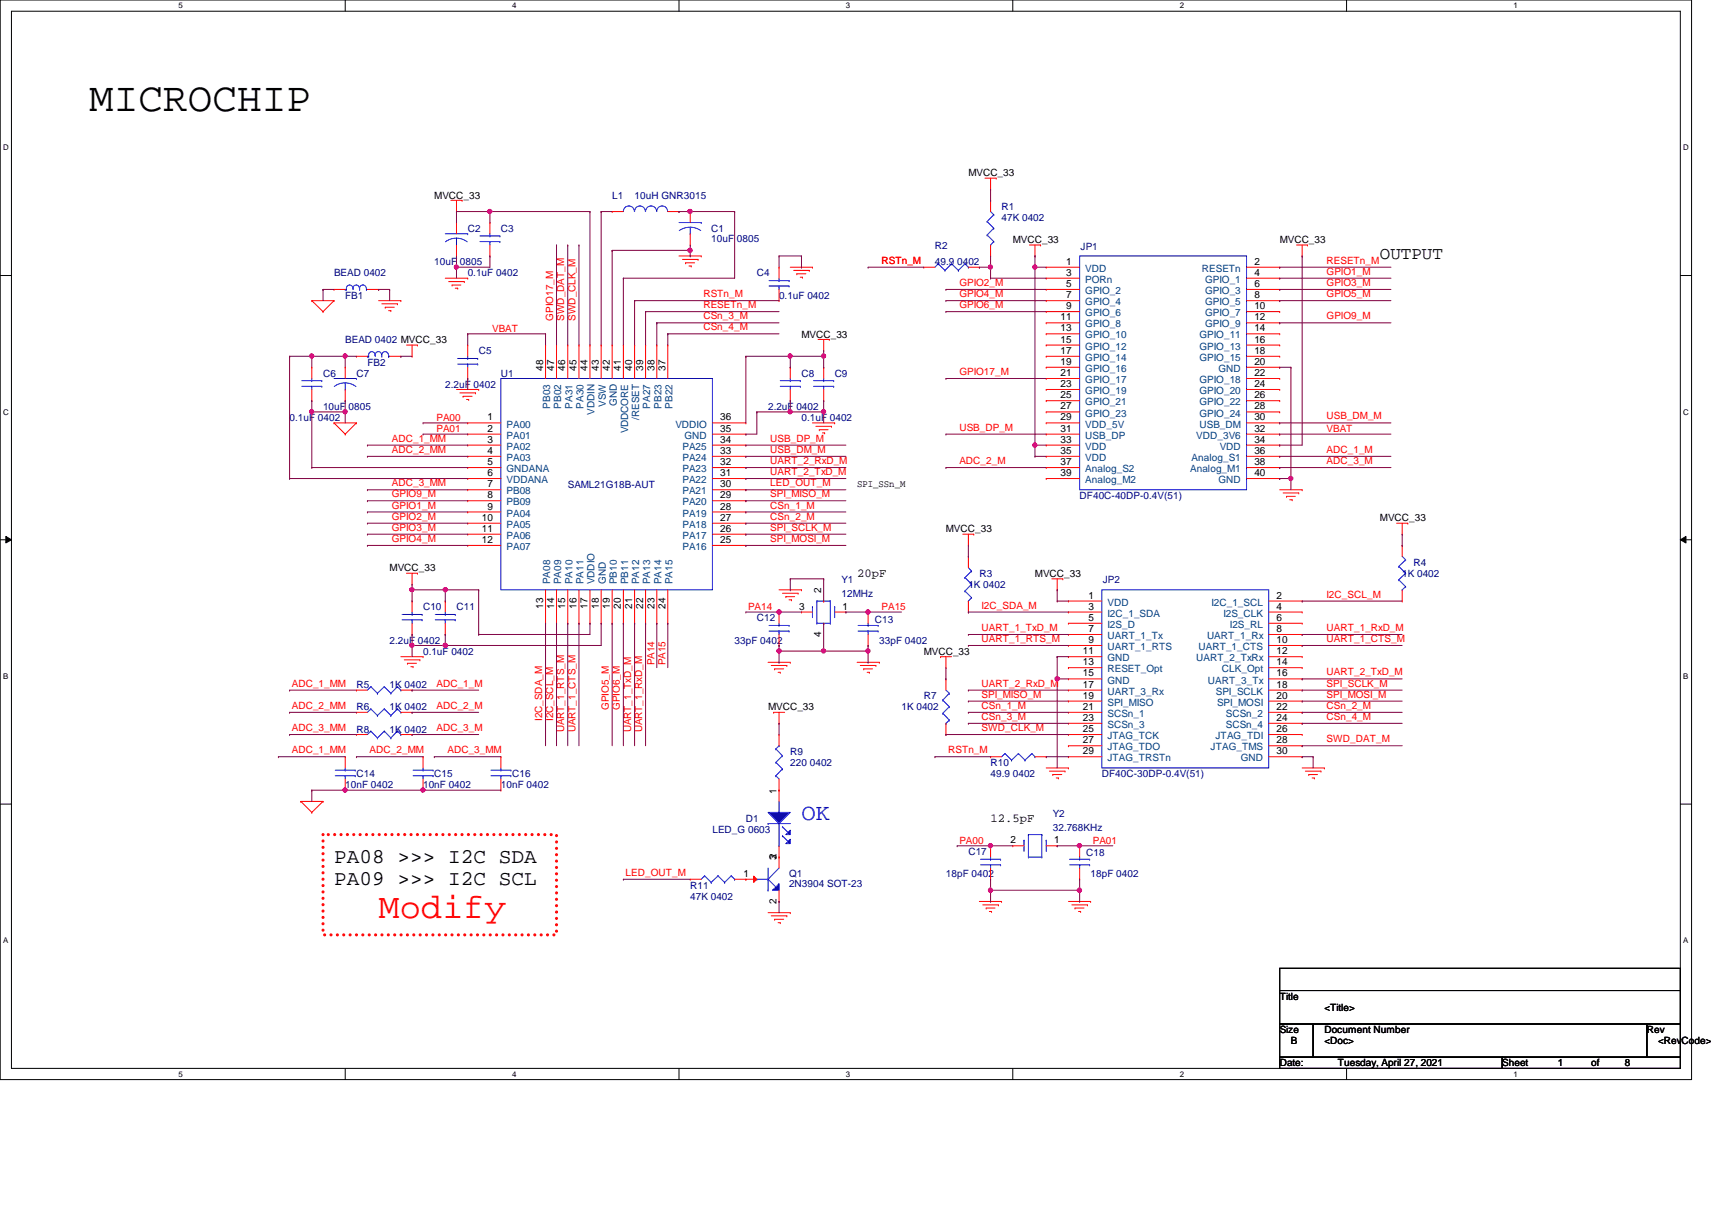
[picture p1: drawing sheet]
# OrCAD Capture schematic 21 MICROCHIP_SAM21G18.DSN
size B

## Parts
C1  10uF 0805  [C0805]
C2  10uF 0805  [C0805]
C3  0.1uF 0402  [C0402]
C4  0.1uF 0402  [C0402]
C5  2.2uF 0402  [C0402]
C6  0.1uF 0402  [C0402]
C7  10uF 0805  [C0805]
C8  2.2uF 0402  [C0402]
C9  0.1uF 0402  [C0402]
C10  2.2uF 0402  [C0402]
C11  0.1uF 0402  [C0402]
C12  33pF 0402  [C0402]
C13  33pF 0402  [C0402]
C14  10nF 0402  [C0402]
C15  10nF 0402  [C0402]
C16  10nF 0402  [C0402]
C17  18pF 0402  [C0402]
C18  18pF 0402  [C0402]
D1  LED_G 0603  [LED-S]
FB1  BEAD 0402  [L0402]
FB2  BEAD 0402  [L0402]
JP1  DF40C-40DP-0.4V(51)  [CON-DF40C-40DP-0.4V]
JP2  DF40C-30DP-0.4V(51)  [CON-DF40C-30DP-0.4V]
L1  10uH GNR3015  [L-GNR3015PM]
Q1  2N3904 SOT-23  [T-3904]
R1  47K 0402  [R0402]
R2  49.9 0402  [R0402]
R3  1K 0402  [R0402]
R4  1K 0402  [R0402]
R5  1K 0402  [R0402]
R6  1K 0402  [R0402]
R7  1K 0402  [R0402]
R8  1K 0402  [R0402]
R9  220 0402  [R0402]
R10  49.9 0402  [R0402]
R11  47K 0402  [R0402]
U1  SAML21G18B-AUT  [U-TQFP48]
Y1  12MHz  [XTAL-2.5X2.0-4P]
Y2  32.768KHz  [XTAL-ST2012SB]

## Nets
AGND_M: C6.2 C7.2 C14.2 C15.2 C16.2 FB1.1 U1.5(GNDANA)
GND_M: C1.2 C2.2 C3.2 C4.1 C5.2 C8.2 C9.2 C10.2 C11.2 C12.2 C13.2 C17.2 C18.2 FB1.2 JP1.20(GND) JP1.40(GND) JP2.11(GND) JP2.15(GND) JP2.30(GND) Q1.2(EMITTER) U1.18(GND) U1.35(GND) U1.42(GND) Y1.2 Y1.4
VBAT: C5.1 JP1.32(VDD_3V6) U1.48(PB03)
ADC_1_M: JP1.36(Analog_S1) R5.2
ADC_1_MM: C14.1 R5.1 U1.3(PA02)
ADC_2_M: JP1.37(Analog_S2) R6.2
ADC_2_MM: C15.1 R6.1 U1.4(PA03)
ADC_3_M: JP1.38(Analog_M1) R8.2
ADC_3_MM: C16.1 R8.1 U1.7(PB08)
CSn_1_M: JP2.21(SCSn_1) U1.28(PA19)
CSn_2_M: JP2.22(SCSn_2) U1.27(PA18)
CSn_3_M: JP2.23(SCSn_3) U1.38(PB23)
CSn_4_M: JP2.24(SCSn_4) U1.37(PB22)
GPIO1_M: JP1.4(GPIO_1) U1.9(PA04)
GPIO2_M: JP1.5(GPIO_2) U1.10(PA05)
GPIO3_M: JP1.6(GPIO_3) U1.11(PA06)
GPIO4_M: JP1.7(GPIO_4) U1.12(PA07)
GPIO5_M: JP1.8(GPIO_5) U1.19(PB10)
GPIO6_M: JP1.9(GPIO_6) U1.20(PB11)
GPIO9_M: JP1.12(GPIO_9) U1.8(PB09)
GPIO17_M: JP1.21(GPIO_17) U1.47(PB02)
I2C_SCL_M: JP2.2(I2C_1_SCL) R4.2 U1.14(PA09)
I2C_SDA_M: JP2.3(I2C_1_SDA) R3.2 U1.13(PA08)
LED_OUT_M: R11.1 U1.30(PA21)
MVCC_33: C2.1 C3.1 C8.1 C9.1 C10.1 C11.1 FB2.2 JP1.1(VDD) JP1.33(VDD) JP1.34(VDD) JP1.35(VDD) JP2.1(VDD) R1.1 R3.1 R4.1 R7.1 R9.2 U1.17(VDDIO) U1.36(VDDIO) U1.44(VDDIN)
PA00: C17.1 U1.1(PA00) Y2.2
PA01: C18.1 U1.2(PA01) Y2.1
PA14: C12.1 U1.23(PA14) Y1.3
PA15: C13.1 U1.24(PA15) Y1.1
RESETn_M: JP1.2(RESETn) U1.39(PA27)
RSTn_M: C4.2 R2.1 R10.1 U1.40(/RESET)
SPI_MISO_M: JP2.19(SPI_MISO) U1.29(PA20)
SPI_MOSI_M: JP2.20(SPI_MOSI) U1.25(PA16)
SPI_SCLK_M: JP2.18(SPI_SCLK) U1.26(PA17)
SWD_CLK_M: JP2.25(JTAG_TCK) R7.2 U1.45(PA30)
SWD_DAT_M: JP2.28(JTAG_TMS) U1.46(PA31)
UART_1_CTS_M: JP2.10(UART_1_CTS) U1.16(PA11)
UART_1_RTS_M: JP2.9(UART_1_RTS) U1.15(PA10)
UART_1_RxD_M: JP2.8(UART_1_Rx) U1.22(PA13)
UART_1_TxD_M: JP2.7(UART_1_Tx) U1.21(PA12)
UART_2_RxD_M: JP2.17(UART_3_Rx) U1.32(PA23)
UART_2_TxD_M: JP2.16(UART_3_Tx) U1.31(PA22)
USB_DM_M: JP1.30(USB_DM) U1.33(PA24)
USB_DP_M: JP1.31(USB_DP) U1.34(PA25)
N16777997: L1.1 U1.43(VSW)
N16778001: C1.1 L1.2 U1.41(VDDCORE)
N16778084: JP1.3(PORn) R1.2 R2.2
N16778259: C6.1 C7.1 FB2.1 U1.6(VDDANA)
N16778878: JP2.29(JTAG_TRSTn) R10.2
N16779222: D1.1(ANODE) R9.1
N16779223: D1.2(CATHODE) Q1.3(COLLECTOR)
N16779224: Q1.1(BASE) R11.2

Not connected (* = marked no-connect by the designer): JP1 10(GPIO_7) 11(GPIO_8) 13(GPIO_10) 14(GPIO_11) 15(GPIO_12) 16(GPIO_13) 17(GPIO_14) 18(GPIO_15) 19(GPIO_16) 22(GPIO_18) 23(GPIO_19) 24(GPIO_20) 25(GPIO_21) 26(GPIO_22) 27(GPIO_23) 28(GPIO_24) 29(VDD_5V) 39(Analog_M2); JP2 4(I2S_CLK) 5(I2S_D) 6(I2S_RL) 12(UART_2_TxRx) 13(RESET_Opt) 14(CLK_Opt) 26(JTAG_TDI) 27(JTAG_TDO)

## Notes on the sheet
- MICROCHIP
- OUTPUT
- SPI_SSn_M
- 20pF
- OK
- 12.5pF
- PA08 >>> I2C SDA
- PA09 >>> I2C SCL
- Modify
